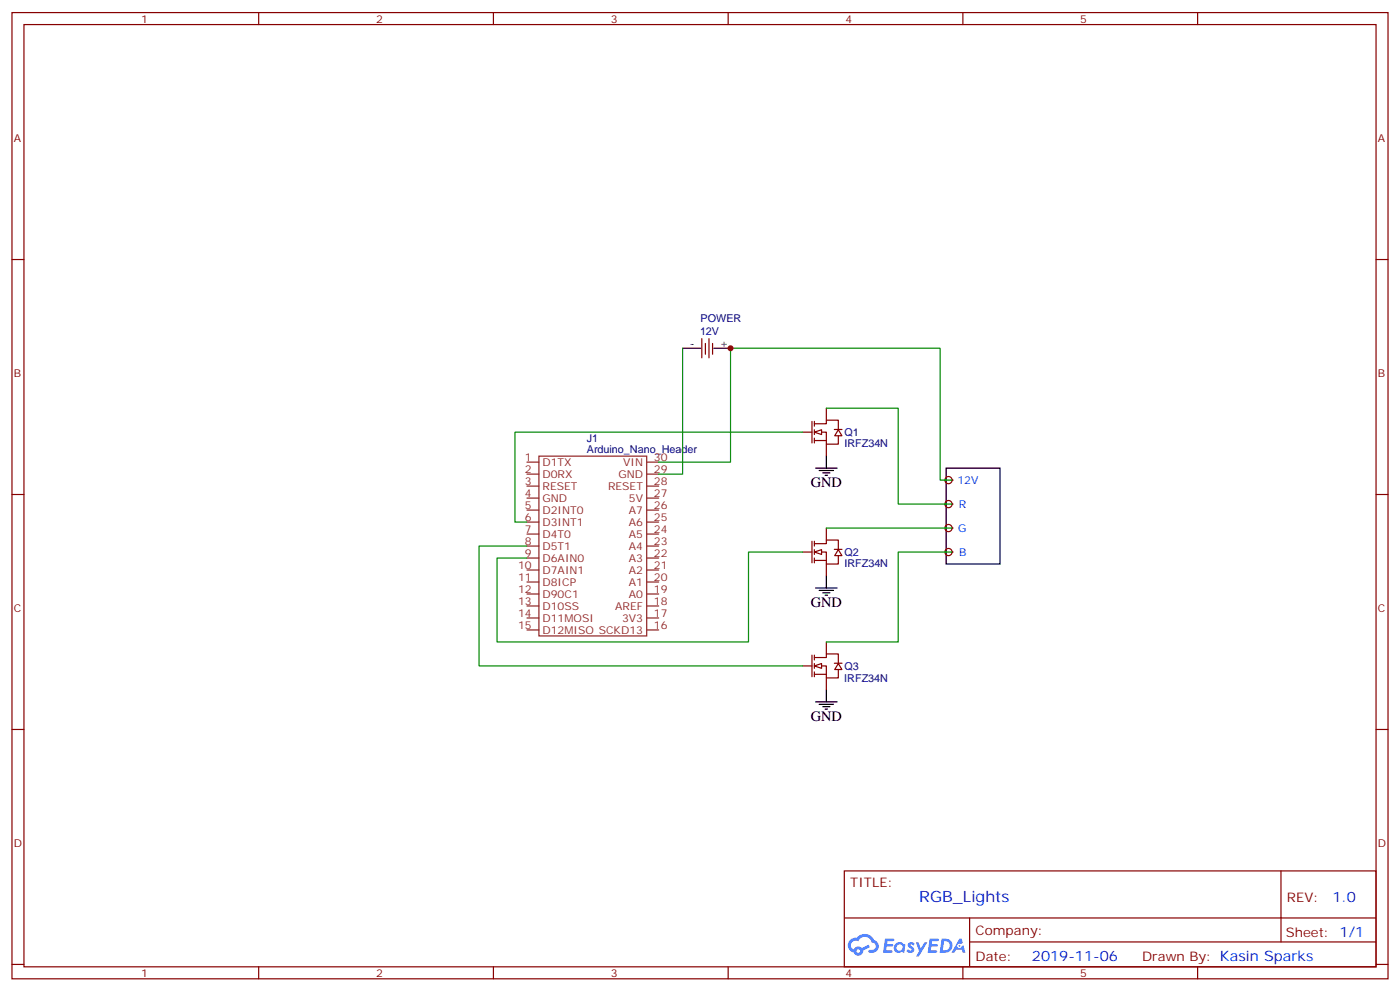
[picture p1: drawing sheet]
<svg xmlns="http://www.w3.org/2000/svg" width="412mm" height="292mm" viewBox="0 0 412 292" stroke-linecap="round" stroke-linejoin="round" font-family="sans-serif">
<path d="M278.7 137.8h15.9v28.2h-15.9z" fill="none" stroke="#000" stroke-width=".35"/>
<g fill="none" stroke="#870000" stroke-width=".35">
<path d="M3.5 3.7h405.4v284.3h-405.4zM7.1 7.2h398.2v277.3h-398.2zM76.2 3.7v3.5M145.3 3.7v3.5M214.5 3.7v3.5M283.6 3.7v3.5M352.8 3.7v3.5M3.5 76.4h3.6M405.3 76.4h3.6M3.5 145.5h3.6M405.3 145.5h3.6M3.5 214.7h3.6"/>
<path d="M405.3 214.7h3.6M248.7 256.3h156.6v28.2h-156.6zM377.3 256.3v20.9M248.7 270.1h156.5M285.6 277.2h119.6M285.6 270.1v14.2M3.5 283.8h3.6M76.2 284.5v3.5M145.3 284.5v3.5M214.5 284.5v3.5M283.6 284.5v3.5M352.8 284.5v3.5"/>
<path d="M405.3 283.8h3.6"/>
</g>
<g fill="#5487ff">
<path d="M267.7 277.5a1.22 1.22 0 0 1 1.7 .2l-.4 .6a.47 .47 0 0 0-.3-.4 .47 .47 0 0 0-.5 .2l.1 .2a1.14 1.14 0 0 1 .8 1.8 1.14 1.14 0 0 1-1.9 0l-.2-.2 .5-.6 .7 .5a.29 .29 0 0 0 .3-.3 .29 .29 0 0 0-.2-.3 1.04 1.04 0 0 1-.6-1.7z"/>
<path d="M260.7 276.2h2.4l.3 .2-.2 .5-1.8 .1-.1 .8h1.5l.3 .4-.3 .4h-1.6l-.2 1.1h1.7l.2 .3-.2 .3-2.6 .1z"/>
<path d="M273.8 276.2h2.4l.3 .2-.1 .5-1.8 .1-.2 .8h1.6l.3 .4-.4 .4-1.6-.1-.1 1.1 1.7 .1 .2 .3-.2 .3-2.6 .1z"/>
<path d="M282.6 276.2h.7l.3 1.3-.6 .3a.69 .69 0 0 0-1 .3 .69 .69 0 0 0 .4 .9 .69 .69 0 0 0 .9-.6l.5-.2 .6 2.2h-.8l-.2-.9h-1.8l-.5 .9h-.8z"/>
<path d="M269.8 277.3h.8l.6 1.8 1.1-1.8h.9l-2.6 4.2h-.8l.9-1.5z"/>
<path d="M277.4 276.2l-.6 4.2h1.3a2.11 2.11 0 0 0 2.5-2.1 2.11 2.11 0 0 0-2.5-2.1zM278.1 277a1.39 1.39 0 0 1 1.7 1.4 1.39 1.39 0 0 1-1.8 1.2h-.3z"/>
<path d="M263.7 277.8a1.54 1.54 0 0 0-.1 2.2 1.54 1.54 0 0 0 2.2 .1l.6 .3 .3-2.3-.2-.3h-.4a1.49 1.49 0 0 0-2.4 0zM264 278.8a.94 .94 0 0 1 1.8 0 .94 .94 0 0 1-1.8 0z"/>
<path d="M250.4 276.6a2.18 2.18 0 0 0 1.1 3.7 1.44 1.44 0 0 0 1.6 .9 1.44 1.44 0 0 0 1.2-1.4l2-1.1-.5-.7-1.9 1a1.47 1.47 0 0 0-2.4 .4 1.39 1.39 0 0 1-.7-1.9 1.39 1.39 0 0 1 2-.5 2.12 2.12 0 0 1 2.2-1.3 2.12 2.12 0 0 1 1.9 1.7 1.14 1.14 0 0 1 1.1 1.4 1.14 1.14 0 0 1-1.7 .7 .43 .43 0 0 0-.5 .4 .43 .43 0 0 0 .4 .5 1.98 1.98 0 0 0 2.5-1.2 1.98 1.98 0 0 0-1.2-2.6 3.1 3.1 0 0 0-5.3-.6l-.9 .1zM252.3 279.9a.55 .55 0 0 1 1.1 0 .55 .55 0 0 1-1.1 0z"/>
<circle cx="282.6" cy="278.3" r=".26"/>
</g>
<g fill="none" stroke="#8c2424" stroke-width=".35">
<path d="M155.2 136h3.5M155.2 139.5h3.5M158.7 134.2h31.8v52.9h-31.8zM190.5 136h3.5M190.5 139.5h3.5M155.2 143.1h3.5M155.2 146.6h3.5M155.2 150.1h3.5M155.2 153.6h3.5M155.2 157.2h3.5M190.5 143.1h3.5M190.5 146.6h3.5"/>
<path d="M190.5 150.1h3.5M190.5 153.6h3.5M190.5 157.2h3.5M155.2 160.7h3.5M155.2 164.2h3.5M155.2 167.7h3.5M155.2 171.3h3.5M155.2 174.8h3.5M155.2 178.3h3.5M190.5 160.7h3.5M190.5 164.2h3.5M190.5 167.7h3.5"/>
<path d="M190.5 171.3h3.5M190.5 174.8h3.5M190.5 178.3h3.5M155.2 181.9h3.5M155.2 185.4h3.5M190.5 181.9h3.5M190.5 185.4h3.5"/>
</g>
<path d="M239.2 124v6.4M239.9 124.7h3.5v-1.1h3.5v2.9M239.9 127.2h3.5v3.5h3.5v-2.5M239.9 129.6h3.5M239.9 124v1.4M239.9 126.5v1.4M239.9 128.9v1.5M245.8 126.4h2.2" fill="none" stroke="#870000" stroke-width=".35"/>
<path d="M239.9 127.2l2.1-.7v1.4z" fill="#fff" stroke="#870000" stroke-width=".35"/>
<path d="M236.4 127.2h2.8M243.4 120.1v3.5M243.4 130.7v3.5M246.9 126.5l1.1 1.7h-2.1zM239.2 159.3v6.3M239.9 160h3.5v-1.1h3.5v2.8M239.9 159.3v1.4M239.9 162.5h3.5v3.5h3.5v-2.5M239.9 164.9h3.5M239.9 161.7v1.5M239.9 164.2v1.4M245.8 161.7h2.2" fill="none" stroke="#870000" stroke-width=".35"/>
<path d="M239.9 162.5l2.1-.8v1.5z" fill="#fff" stroke="#870000" stroke-width=".35"/>
<path d="M243.4 155.4v3.5M236.4 162.5h2.8M243.4 166v3.5M246.9 161.7l1.1 1.8h-2.1zM239.2 192.8v6.3M239.9 193.5h3.5v-1.1h3.5v2.9M239.9 196h3.5v3.5h3.5v-2.5M239.9 198.4h3.5M239.9 192.8v1.4M239.9 195.3v1.4M239.9 197.7v1.4M245.8 195.2h2.2" fill="none" stroke="#870000" stroke-width=".35"/>
<path d="M239.9 196l2.1-.7v1.4z" fill="#fff" stroke="#870000" stroke-width=".35"/>
<g fill="none" stroke="#870000" stroke-width=".35">
<path d="M206.7 99.7v5.6M208.8 99.7v5.6M207.8 101.1v3.1M209.9 101.1v3.1M236.4 196h2.8M243.4 188.9v3.5M243.4 199.5v3.5M246.9 195.3l1.1 1.7h-2.1z"/>
<circle cx="279.4" cy="162.5" r="1.06"/>
</g>
<path d="M201.1 102.5h5.3M210.3 102.5h4.9" fill="none" stroke="#000" stroke-width=".35"/>
<circle cx="280.5" cy="162.5" r=".18" fill="#870000"/>
<circle cx="279.4" cy="155.4" r="1.06" fill="none" stroke="#870000" stroke-width=".35"/>
<circle cx="280.5" cy="155.4" r=".18" fill="#870000"/>
<circle cx="279.4" cy="148.3" r="1.06" fill="none" stroke="#870000" stroke-width=".35"/>
<circle cx="280.5" cy="148.3" r=".18" fill="#870000"/>
<circle cx="279.4" cy="141.3" r="1.06" fill="none" stroke="#870000" stroke-width=".35"/>
<circle cx="280.5" cy="141.3" r=".18" fill="#870000"/>
<g fill="none" stroke="#000" stroke-width=".35">
<path d="M240.2 137.8h6.4M241.3 138.5h4.2M242.4 139.2h2.1M243.1 139.9h.7M243.4 134.2v3.6M240.2 173h6.4M241.3 173.7h4.2M242.4 174.4h2.1M243.1 175.2h.7M243.4 169.5v3.5M240.2 206.6h6.4M241.3 207.3h4.2"/>
<path d="M242.4 208h2.1M243.1 208.7h.7M243.4 203v3.6"/>
</g>
<path d="M201.1 102.5v37h-7.1M194 136h21.2v-33.5h61.7v38.8h3.6M236.4 127.2h-84.7v26.4h3.5M243.4 120.1h21.2v28.2h15.9M243.4 155.4h37.1M155.2 160.7h-14.1v35.3h95.3M236.4 162.5h-15.9v26.4h-74.1v-24.7h8.8M280.5 162.5h-15.9v26.4h-21.2" fill="none" stroke="#008700" stroke-width=".35"/>
<circle cx="215.2" cy="102.5" r=".88" fill="#c00"/>
<text font-size="4.6" fill="#00f" x="270.8" y="265.3">RGB_Lights</text>
<g font-size="4.2">
<text x="238.8" y="143.4">GND</text>
<text x="238.8" y="178.7">GND</text>
<text x="238.8" y="212.2">GND</text>
</g>
<g font-size="4.2" fill="#00f">
<text x="392.5" y="265.6">1.0</text>
<text x="304" y="282.9">2019-11-06</text>
</g>
<g font-size="3.9" fill="#800">
<text x="250.5" y="260.9">TITLE:</text>
<text x="379.1" y="265.6">REV:</text>
<text x="287.4" y="275.1">Company:</text>
<text x="378.7" y="275.7">Sheet: 1/1</text>
<text x="287.4" y="282.8">Date:</text>
<text x="336.4" y="282.8">Drawn By: Kasin Sparks</text>
</g>
<g font-size="3.2" fill="#800">
<text x="41.6" y="6.7">1</text>
<text x="110.8" y="6.7">2</text>
<text x="179.9" y="6.7">3</text>
<text x="249.1" y="6.7">4</text>
<text x="318.2" y="6.7">5</text>
<text x="4.1" y="41.8">A</text>
<text x="405.9" y="41.8">A</text>
<text x="4.1" y="110.9">B</text>
<text x="405.9" y="110.9">B</text>
<text x="4.1" y="180.1">C</text>
<text x="405.9" y="180.1">C</text>
<text x="4.1" y="249.2">D</text>
<text x="405.9" y="249.2">D</text>
<text x="41.6" y="287.5">1</text>
<text x="110.8" y="287.5">2</text>
<text x="179.9" y="287.5">3</text>
<text x="249.1" y="287.5">4</text>
<text x="318.2" y="287.5">5</text>
</g>
<g font-size="3.2" fill="#000080">
<text x="206.4" y="94.9">POWER</text>
<text x="206.2" y="98.6">12V</text>
<text x="172.9" y="130">J1</text>
<text x="248.7" y="131.5">IRFZ34N</text>
<text x="248.7" y="128.3">Q1</text>
<text x="172.9" y="133.2">Arduino_Nano_Header</text>
<text x="248.7" y="166.8">IRFZ34N</text>
<text x="248.7" y="163.6">Q2</text>
<text x="248.7" y="197.1">Q3</text>
<text x="248.7" y="200.7">IRFZ34N</text>
</g>
<g font-size="3.2">
<text x="203.2" y="102.1">-</text>
<text x="212" y="102.1">+</text>
</g>
<g font-size="3.2" fill="#8d2323">
<text x="154.6" y="135.6">1</text>
<text x="159.8" y="137.1">D1TX</text>
<text x="183.6" y="137.1">VIN</text>
<text x="192.6" y="135.6">30</text>
<text x="154.6" y="139.2">2</text>
<text x="154.6" y="142.7">3</text>
<text x="159.8" y="140.6">D0RX</text>
<text x="182.2" y="140.6">GND</text>
<text x="192.6" y="142.7">28</text>
<text x="192.6" y="139.2">29</text>
<text x="154.6" y="146.2">4</text>
<text x="154.6" y="149.8">5</text>
<text x="159.8" y="144.1">RESET</text>
<text x="159.8" y="147.6">GND</text>
<text x="179.1" y="144.1">RESET</text>
<text x="185.3" y="147.6">5V</text>
<text x="192.6" y="149.8">26</text>
<text x="192.6" y="146.2">27</text>
<text x="154.6" y="153.3">6</text>
<text x="159.8" y="151.2">D2INT0</text>
<text x="159.8" y="154.7">D3INT1</text>
<text x="185.3" y="154.7">A6</text>
<text x="185.3" y="151.2">A7</text>
<text x="192.6" y="153.3">25</text>
<text x="154.6" y="156.8">7</text>
<text x="154.6" y="160.3">8</text>
<text x="159.8" y="158.2">D4T0</text>
<text x="159.8" y="161.7">D5T1</text>
<text x="185.3" y="161.7">A4</text>
<text x="185.3" y="158.2">A5</text>
<text x="192.6" y="160.3">23</text>
<text x="192.6" y="156.8">24</text>
<text x="152.6" y="167.4">10</text>
<text x="154.6" y="163.9">9</text>
<text x="159.8" y="165.3">D6AIN0</text>
<text x="185.3" y="165.3">A3</text>
<text x="192.6" y="167.4">21</text>
<text x="192.6" y="163.9">22</text>
<text x="152.6" y="170.9">11</text>
<text x="159.8" y="168.8">D7AIN1</text>
<text x="159.8" y="172.3">D8ICP</text>
<text x="185.3" y="172.3">A1</text>
<text x="185.3" y="168.8">A2</text>
<text x="192.6" y="170.9">20</text>
<text x="152.6" y="174.4">12</text>
<text x="152.6" y="178">13</text>
<text x="159.8" y="175.9">D90C1</text>
<text x="159.8" y="179.4">D10SS</text>
<text x="181.2" y="179.4">AREF</text>
<text x="185.3" y="175.9">A0</text>
<text x="192.6" y="178">18</text>
<text x="192.6" y="174.4">19</text>
<text x="152.6" y="181.5">14</text>
<text x="152.6" y="185">15</text>
<text x="159.8" y="182.9">D11MOSI</text>
<text x="183.2" y="182.9">3V3</text>
<text x="192.6" y="185">16</text>
<text x="192.6" y="181.5">17</text>
<text x="159.8" y="186.4">D12MISO SCKD13</text>
</g>
<g font-size="3.2" fill="#00f">
<text x="282" y="142.3">12V</text>
<text x="282.5" y="149.4">R</text>
<text x="282.2" y="156.5">G</text>
<text x="282.5" y="163.5">B</text>
</g>
</svg>
